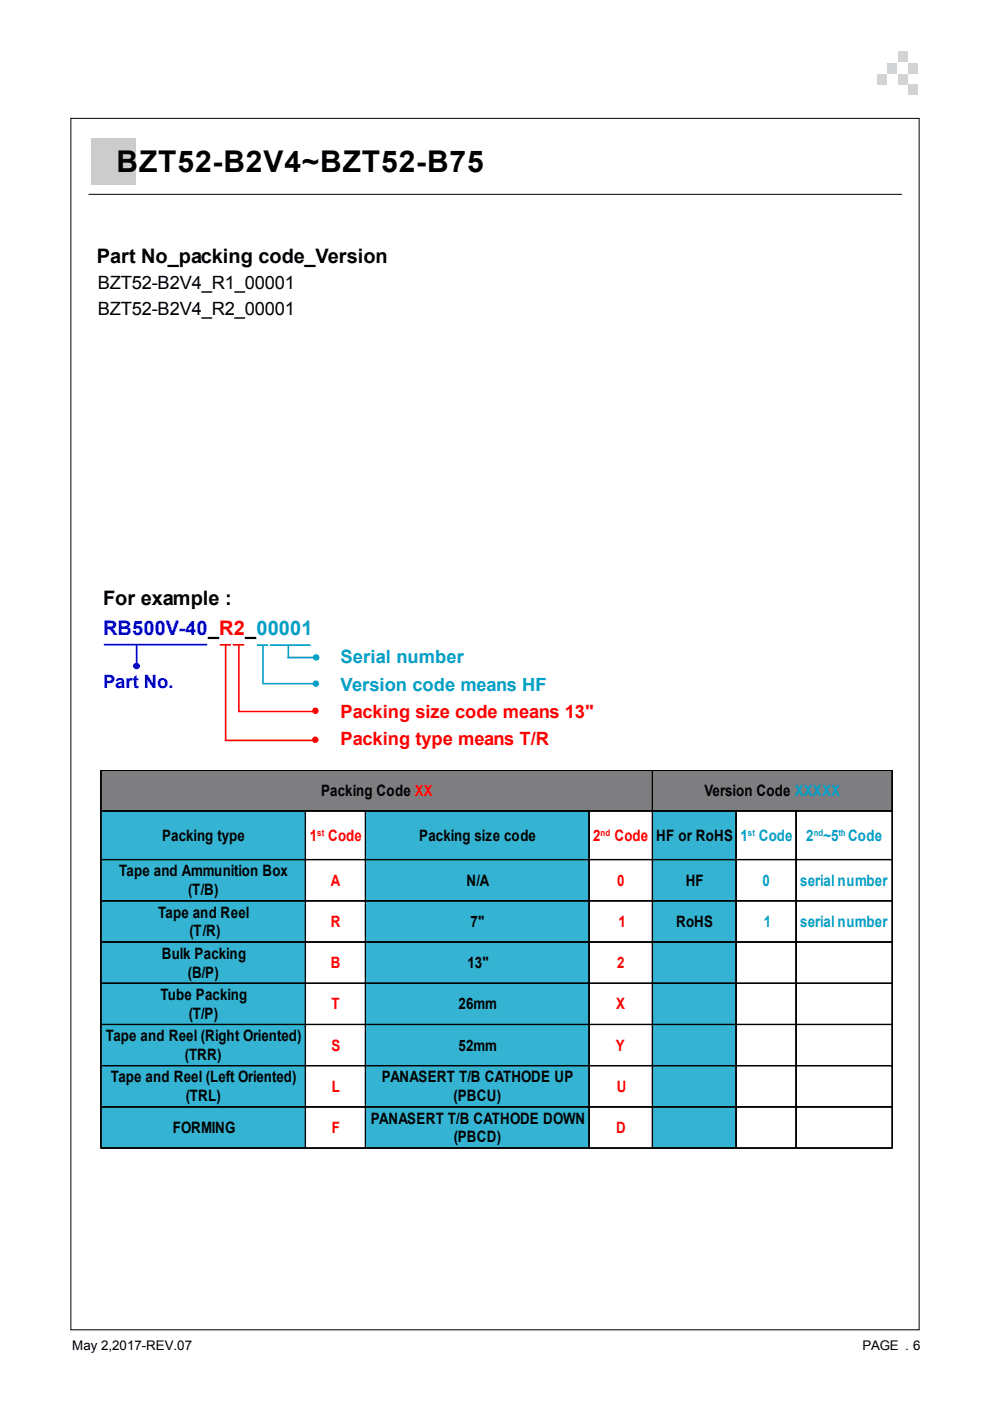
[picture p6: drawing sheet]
<svg xmlns="http://www.w3.org/2000/svg" width="210mm" height="297mm" viewBox="0 0 210 297" stroke-linecap="round" stroke-linejoin="round" font-family="sans-serif">
<path d="M15 25.1h179.9v256.8h-179.9z" fill="none" stroke="#000" stroke-width=".21"/>
<path d="M19.2 29.4h9.6v9.8h-9.6z" fill="#ccc"/>
<path d="M18.8 41.2h172.4" fill="none" stroke="#000" stroke-width=".21"/>
<path d="M22 136.7h21.9M29 136.7v4.4" fill="none" stroke="#00f" stroke-width=".34"/>
<path d="M54.5 136.8h2.4M55.8 136.9v8.1M57.2 136.8h8.7M60.9 139.4h5.6M61.1 136.8v2.7M55.7 145h10.7" fill="none" stroke="#01a0c6" stroke-width=".34"/>
<path d="M46.6 136.7h2.4M47.8 136.7v20.4M49.4 136.7h2.4M50.6 136.8v14.1M47.7 157h18.6M50.5 150.8h15.8" fill="none" stroke="#f00" stroke-width=".34"/>
<circle cx="28.9" cy="141.2" r=".53" fill="#00f" stroke="#00f" stroke-width=".34"/>
<g fill="#01a0c6" stroke="#01a0c6" stroke-width=".34">
<circle cx="67" cy="139.4" r=".51"/>
<circle cx="67" cy="144.9" r=".51"/>
</g>
<g fill="#f00" stroke="#f00" stroke-width=".34">
<circle cx="66.9" cy="150.7" r=".51"/>
<circle cx="66.8" cy="156.8" r=".51"/>
</g>
<g fill="#7e7e80">
<path d="M21.4 163.3h117v8.7h-117z"/>
<path d="M138.4 163.3h50.8v8.7h-50.8z"/>
</g>
<g fill="#34b3d2">
<path d="M21.4 172h43.4v10.3h-43.4z"/>
<path d="M77.5 172h47.4v10.3h-47.4z"/>
<path d="M138.4 172h17.7v10.3h-17.7z"/>
<path d="M21.4 182.3h43.4v8.7h-43.4z"/>
<path d="M77.5 182.3h47.4v8.7h-47.4z"/>
<path d="M138.4 182.3h17.7v8.7h-17.7z"/>
<path d="M21.4 191h43.4v8.7h-43.4z"/>
<path d="M77.5 191h47.4v8.7h-47.4z"/>
<path d="M138.4 191h17.7v8.7h-17.7z"/>
<path d="M21.4 199.7h43.4v8.8h-43.4z"/>
<path d="M77.5 199.7h47.4v8.8h-47.4z"/>
<path d="M138.4 199.7h17.7v8.8h-17.7z"/>
<path d="M21.4 208.5h43.4v8.7h-43.4z"/>
<path d="M77.5 208.5h47.4v8.7h-47.4z"/>
<path d="M138.4 208.5h17.7v8.7h-17.7z"/>
<path d="M21.4 217.2h43.4v8.7h-43.4z"/>
<path d="M77.5 217.2h47.4v8.7h-47.4z"/>
<path d="M138.4 217.2h17.7v8.7h-17.7z"/>
<path d="M21.4 225.9h43.4v8.8h-43.4z"/>
<path d="M77.5 225.9h47.4v8.8h-47.4z"/>
<path d="M138.4 225.9h17.7v8.8h-17.7z"/>
<path d="M21.4 234.7h43.4v8.7h-43.4z"/>
<path d="M77.5 234.7h47.4v8.7h-47.4z"/>
<path d="M138.4 234.7h17.7v8.7h-17.7z"/>
</g>
<g fill="none" stroke="#000" stroke-width=".21">
<path d="M21.4 163.3h167.8v80.1h-167.8zM21.4 171.9h167.8M64.7 171.9v71.5M64.8 171.9v71.5M77.5 171.9v71.5M124.9 171.9v71.5M138.3 163.3v80.1M138.4 163.3v80.1M156 171.9v71.5M156.1 171.9v71.5M168.8 171.9v71.5M21.4 182.2h167.8"/>
<path d="M21.4 191h167.8M21.4 199.7h167.8M21.4 208.5h167.8M21.4 217.2h167.8M21.4 225.9h167.8M21.4 234.7h167.8M21.4 243.4h167.8"/>
</g>
<g fill="#d1d3d4">
<path d="M190.4 15.7h2v2.2h-2z"/>
<path d="M192.7 13.4h2v2.1h-2z"/>
<path d="M192.7 18h2v2.1h-2z"/>
<path d="M186.1 15.7h1.9v2.2h-1.9z"/>
<path d="M188.2 13.4h2v2.1h-2z"/>
<path d="M190.4 11h2v2.1h-2z"/>
</g>
<text font-size="6.3" x="24.7" y="36.5">BZT52-B2V4~BZT52-B75</text>
<g font-size="4.2">
<text x="20.5" y="55.7">Part No_packing code_Version</text>
<text x="21.9" y="128.2">For example :</text>
</g>
<text font-size="4.2" fill="#00f" x="21.9" y="134.5">RB500V-40_R2_00001</text>
<g font-size="3.9">
<text x="20.7" y="61.4">BZT52-B2V4_R1_00001</text>
<text x="20.7" y="66.9">BZT52-B2V4_R2_00001</text>
</g>
<g font-size="3.9" fill="#01a0c6">
<text x="72.2" y="140.6">Serial number</text>
<text x="72.2" y="146.4">Version code means HF</text>
</g>
<text font-size="3.9" fill="#00f" x="21.9" y="145.9">Part No.</text>
<g font-size="3.9" fill="#f00">
<text x="72.2" y="152.2">Packing size code means 13&quot;</text>
<text x="72.2" y="158">Packing type means T/R</text>
</g>
<g font-size="3.3">
<text x="68.1" y="168.8">Packing Code XX</text>
<text x="149.4" y="168.8">Version Code XXXXX</text>
<text x="34.4" y="178.3">Packing type</text>
<text x="88.9" y="178.3">Packing size code</text>
<text x="139.2" y="178.3">HF or RoHS</text>
<text x="25.3" y="185.8">Tape and Ammunition Box</text>
<text x="39.9" y="189.8">(T/B)</text>
<text x="98.9" y="187.8">N/A</text>
<text x="145.4" y="187.8">HF</text>
<text x="33.5" y="194.5">Tape and Reel</text>
<text x="99.8" y="196.5">7&quot;</text>
<text x="143.3" y="196.5">RoHS</text>
<text x="34.3" y="203.3">Bulk Packing</text>
<text x="40.2" y="198.5">(T/R)</text>
<text x="39.8" y="207.3">(B/P)</text>
<text x="99.1" y="205.2">13&quot;</text>
<text x="34" y="212">Tube Packing</text>
<text x="97.2" y="214">26mm</text>
<text x="22.4" y="220.7">Tape and Reel (Right Oriented)</text>
<text x="40" y="216">(T/P)</text>
<text x="39.2" y="224.7">(TRR)</text>
<text x="97.2" y="222.7">52mm</text>
<text x="23.5" y="229.5">Tape and Reel (Left Oriented)</text>
<text x="39.4" y="233.5">(TRL)</text>
<text x="81" y="229.5">PANASERT T/B CATHODE UP</text>
<text x="96.2" y="233.5">(PBCU)</text>
<text x="78.6" y="238.2">PANASERT T/B CATHODE DOWN</text>
<text x="36.7" y="240.2">FORMING</text>
<text x="96.2" y="242.2">(PBCD)</text>
</g>
<g font-size="3.3" fill="#f00">
<text x="65.7" y="178.3">1</text>
<text x="69.6" y="178.3">Code</text>
<text x="125.8" y="178.3">2</text>
<text x="130.3" y="178.3">Code</text>
<text x="70.2" y="187.8">A</text>
<text x="130.9" y="187.8">0</text>
<text x="70.2" y="196.5">R</text>
<text x="131.1" y="196.5">1</text>
<text x="70.2" y="205.2">B</text>
<text x="130.9" y="205.2">2</text>
<text x="70.3" y="214">T</text>
<text x="130.6" y="214">X</text>
<text x="70.3" y="222.7">S</text>
<text x="130.6" y="222.7">Y</text>
<text x="70.3" y="231.5">L</text>
<text x="130.8" y="231.5">U</text>
<text x="70.3" y="240.2">F</text>
<text x="130.6" y="240.2">D</text>
</g>
<g font-size="3.3" fill="#02a0c6">
<text x="157" y="178.3">1</text>
<text x="160.9" y="178.3">Code</text>
<text x="170.9" y="178.3">2 ~5 Code</text>
<text x="161.7" y="187.8">0</text>
<text x="169.7" y="187.8">serial number</text>
<text x="161.9" y="196.5">1</text>
<text x="169.7" y="196.5">serial number</text>
</g>
<g font-size="2.8">
<text x="15.3" y="286.3">May 2,2017-REV.07</text>
<text x="182.9" y="286.3">PAGE . 6</text>
</g>
<g font-size="1.9" fill="#f00">
<text x="67.3" y="177.2">st</text>
<text x="127.3" y="177.2">nd</text>
</g>
<g font-size="1.9" fill="#02a0c6">
<text x="158.6" y="177.2">st</text>
<text x="172.6" y="177.2">nd</text>
<text x="177.8" y="177.2">th</text>
</g>
</svg>
